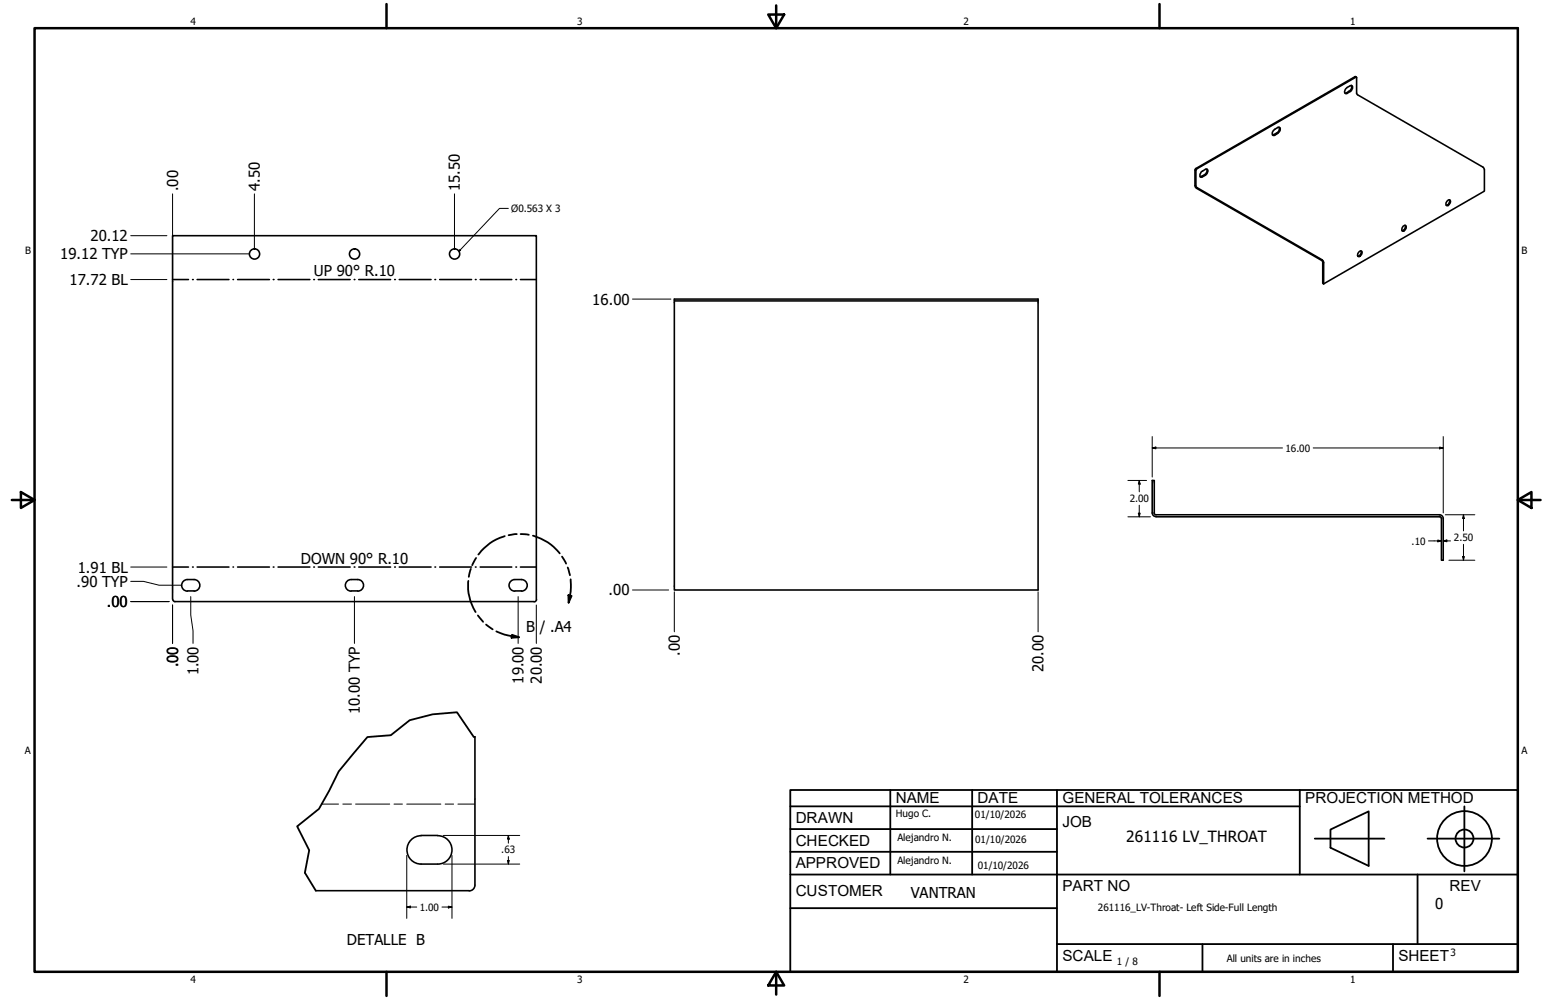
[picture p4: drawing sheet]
<svg xmlns="http://www.w3.org/2000/svg" width="432mm" height="279mm" viewBox="0 0 432 279" stroke-linecap="round" stroke-linejoin="round" font-family="sans-serif">
<!-- layer: Visible (ANSI) -->
<g fill="none" stroke="#000" stroke-width=".44">
<path d="M355.6 36.5l1.3-.9a.55 .55 0 0 1 .7 .2 .55 .55 0 0 1-.1 .7l-.6 .8-.9 .5a.55 .55 0 0 1-.7-.2 .55 .55 0 0 1 .1-.7zM357.3 35.6a1.34 1.34 0 0 1-.7 1.5l-1.1 .6M376.1 24.6l1-.6a.57 .57 0 0 1 .7 .2 .57 .57 0 0 1-.2 .8l-.2 .4-1.2 .7a.53 .53 0 0 1-.6-.2 .53 .53 0 0 1 .1-.7zM377.4 23.9a1.34 1.34 0 0 1-.6 1.6l-1.1 .5M378.8 21.5l-.3-.1-44.6 25.7-.1 .3v4.6l.3 .6 35.2 20.2 .1 .3v6.1l.3 .1M334.1 47.3l44.7-25.8 .1 4.7 .3 .3 35.1 20.2 .3 .6v6.1l-44.9 25.9v-6.1l-.4-.6-35.2-20.3zM335.5 48l1.2-.7a.53 .53 0 0 1 .7 .2 .53 .53 0 0 1-.2 .7l-.5 .8-.8 .4a.52 .52 0 0 1-.7-.1 .52 .52 0 0 1 0-.7zM337.1 47.2v.2a1.43 1.43 0 0 1-.7 1.4l-1.2 .6M404.1 56.3a.55 .55 0 0 1 .8-.4 .55 .55 0 0 1 .1 .9 .66 .66 0 0 1-.4 .6 .66 .66 0 0 1-.7-.1v-.5zM404.8 55.8l.1 .5a1.09 1.09 0 0 1-1 1M379.5 70.5a.53 .53 0 0 1 .8-.3 .53 .53 0 0 1 0 .9 .67 .67 0 0 1-1.1 .4v-.6zM380.1 70.1a1.14 1.14 0 0 1-.9 1.5"/>
<path d="M391.9 63.2a.5 .5 0 0 1 .8-.2 .5 .5 0 0 1 0 .8 .77 .77 0 0 1-1.2 .6zM392.4 62.9a1.14 1.14 0 0 1-.8 1.6M188.3 83.6h101.6v81.2h-101.6zM188.3 84.1h101.6M321.8 143.3l.2 .6 .9 .4M321.8 143.3v-9.1h.6v9.1M322.3 143.3l.3 .5h.3l79.5 .1 .5 .4 .2 .6v11.6h-.5v-11.6l-.1-.3-.4-.3M322.9 144.4h79.2M48.2 167.4v-101.6h101.6v101.6M48.3 167.5l.1 .4 .5 .2M48.8 168.1h100.4M52.4 165.1h1.8"/>
<path d="M54.2 161.9a1.62 1.62 0 0 1 1.6 1.6 1.62 1.62 0 0 1-1.6 1.7M54.2 161.9h-1.8a1.62 1.62 0 0 0-1.7 1.6 1.62 1.62 0 0 0 1.7 1.7M98.1 165.2a1.62 1.62 0 0 1-1.6-1.7 1.62 1.62 0 0 1 1.6-1.6h1.8a1.62 1.62 0 0 1 1.6 1.7 1.62 1.62 0 0 1-1.6 1.6M98.1 165.1h1.8M143.8 161.9a1.62 1.62 0 0 0-1.6 1.6 1.62 1.62 0 0 0 1.6 1.7M143.8 161.9a3.1 3.1 0 0 1 3 .5 1.62 1.62 0 0 1 .3 1.8 1.62 1.62 0 0 1-1.5 1M143.8 165.1h1.9M149.9 167.5l-.2 .5-.5 .1M132.7 205.9v41.4M117.6 233.4h4.6M117.6 233.5a4 4 0 0 0-3.9 4 4 4 0 0 0 3.9 3.9M122.3 233.5a4 4 0 0 1 3.9 4 4 4 0 0 1-3.9 3.9h-4.7"/>
<path d="M88.2 248.9h42.9M132.7 247.3a1.62 1.62 0 0 1-1.7 1.6"/>
<circle cx="71.1" cy="71" r="1.43"/>
<circle cx="99" cy="71" r="1.43"/>
<circle cx="127" cy="71" r="1.43"/>
</g>
<!-- layer: GIGA_BendUp -->
<g fill="none" stroke="#000" stroke-width=".44">
<path d="M48.2 78.1h4.4M53.8 78.1h.2M55.1 78.1h8.8M65.1 78.1h.1M66.4 78.1h8.8M76.3 78.1h.2M77.7 78.1h8.9M87.6 78.1h.2M88.9 78.1h8.9M98.9 78.1h.2M100.2 78.1h8.9M110.2 78.1h.2"/>
<path d="M111.5 78.1h8.9M121.5 78.1h.2M122.8 78.1h8.9M132.8 78.1h.2M134.1 78.1h8.8M144.1 78.1h.2M145.4 78.1h4.4"/>
</g>
<!-- layer: GIGA_BendDown -->
<g fill="none" stroke="#000" stroke-width=".44">
<path d="M48.2 158.4h4.4M53.8 158.4h.2M55.1 158.4h8.8M65.1 158.4h.1M66.4 158.4h8.8M76.3 158.4h.2M77.7 158.4h8.9M87.6 158.4h.2M88.9 158.4h8.9M98.9 158.4h.2M100.2 158.4h8.9M110.2 158.4h.2"/>
<path d="M111.5 158.4h8.9M121.5 158.4h.2M122.8 158.4h8.9M132.8 158.4h.2M134.1 158.4h8.8M144.1 158.4h.2M145.4 158.4h4.4"/>
</g>
<!-- layer: Break Line (ANSI)-1 -->
<path d="M132.7 205.9h-.4l-4.7-6.9-6.8 .6-6.4 1.6-5.2 4.2-6.6 .5-8 9.6-2.7 5.4-2.8 5.1-6.1 4.9 3.4 6.7-1.2 6.2 3 5.1" fill="none" stroke="#000" stroke-width=".51"/>
<!-- layer: Bend Centerline (ANSI)-1 -->
<path d="M89.8 224.7h4.8M95.8 224.7h2.4M99.3 224.7h9.5M110 224.7h2.4M113.6 224.7h9.5M124.3 224.7h2.4M127.9 224.7h4.8" fill="none" stroke="#000" stroke-width=".28"/>
<!-- layer: Contorno de detalle (ANSI) -->
<g fill="none" stroke="#000" stroke-width=".51">
<path d="M131.5 158.9l-.6 2.3M133 155.9l-1.1 2M141 149.8a13.8 13.8 0 0 0-7.4 5.1M144.3 149.2l-2.3 .3M145.4 149.2l2.3 .2M148.8 149.7a14 14 0 0 1 7.5 4.9M157 155.5l1.1 2M158.6 158.6l.6 2.1M130.8 162.3a14.3 14.3 0 0 0 2 8.7M133.5 172l1.4 1.7M135.8 174.5l1.8 1.3M138.6 176.4l2.2 .9 4.2 .8"/>
<path d="M143 177.4l2 .7-2.1 .1zM158.7 166.3l.9 .2-.8 1.9zM159.4 161.9v3.5l-.6 3"/>
</g>
<path d="M143 177.4l2 .7-2.1 .1zM158.7 166.3l.9 .2-.8 1.9z" fill="#000"/>
<!-- layer: Borde (ANSI) -->
<g fill="none" stroke="#000" stroke-width=".7">
<path d="M9.7 7.9h414.2v263.6h-414.2zM107.9 1.1v6.8M214.6 4.1h4.4l-2.2 3.8zM216.8 1.5v6.4M323.8 1.1v6.8M3.3 139.7h6.4M5.8 137.5l3.9 2.2-3.9 2.2zM423.9 139.7l3.8-2.2v4.4zM423.9 139.7h6.4M107.9 271.5v6.8M216.8 271.5l2.2 3.8h-4.4zM216.8 271.5v6.4"/>
<path d="M323.8 271.5v6.8"/>
</g>
<!-- layer: Title (ANSI)-1 -->
<g fill="none" stroke="#000" stroke-width=".51">
<path d="M220.7 220.7h203.2v50.8h-203.2zM220.7 225.3h142.3M220.7 231.6h74.5M220.7 238h74.5M248.7 220.7v23.6M271.5 220.7v23.6M295.2 220.7v50.8M363 220.7v23.6M367.2 234.3h19.5M371.6 231.8l10.7-5.1v15.2l-10.7-5zM398.7 234.3h20.1M409 225.3v18.2"/>
<path d="M220.7 244.3h203.2M220.7 253.7h74.5M395.9 244.3v19.5M295.2 263.8h128.7M335.9 263.8v7.7M389.1 263.8v7.7"/>
<circle cx="409" cy="234.3" r="7.7"/>
<circle cx="409" cy="234.3" r="2.51"/>
</g>
<!-- layer: Cota (ANSI) -->
<g fill="none" stroke="#000" stroke-width=".28">
<path d="M48.2 54.2v111.7M71.1 54.2v15.1M126.9 54.2v15.1M36.5 70.9h33M36.5 78.1h10.1M36.5 65.8h10.1M176.7 83.6h10.7M315 134.2h5.2M318.2 134.2l.3 1.1h-.6zM318.2 134.2v3.2M321.8 125.2l1-.3v.5zM321.8 125.2h36.4"/>
<path d="M321.8 122v11.3M366.8 125.2h36.3M402.1 124.9l1 .3-1 .2zM403.1 122v21.3M36.5 158.4h10.1M315 144.4h6.3M317.9 143.4h.6l-.3 1zM318.2 141.2v3.2M399 151.1h3.6M401.6 150.9l1 .2-1 .3zM403.1 151.1l1-.2v.5zM403.1 151.1h2"/>
<path d="M403.7 143.8h8.2M404.7 156.5h7.2M408.5 155.5h.5l-.3 1zM408.7 143.8l.3 1h-.5zM408.7 143.8v4.5M408.7 152.1v4.4M36.5 168.1h10.7M36.5 162.4h3.6l4.3 1.1h6.4M48.2 169v10.8M53.3 166.7v5.1l.6 4.4v3.6M99 166.7v13.1M144.7 166.7v13.1"/>
<path d="M149.8 169v10.8M176.7 164.8h10.1M188.3 165.4v11.1M289.9 165.4v11.1M113.6 239v17.6M123.8 233.4h21.4M126.2 239v17.6M142 233.4l.2 1h-.5zM142 233.4v2.2M142 239.3v2.1M113.6 253.4l1-.2v.5zM113.6 253.4h2.8"/>
<path d="M123.4 253.4h2.8M123.8 241.4h21.4M125.2 253.2l1 .2-1 .3zM141.7 240.4h.5l-.2 1z"/>
</g>
<path d="M142 58.2h-2.5l-11.3 12M128.5 69.8l.2 .2-.5 .2z" fill="none" stroke="#000" stroke-width=".28"/>
<path d="M128.5 69.8l.2 .2-.5 .2z" fill="#000"/>
<!-- layer: Cota (ANSI) -->
<path d="M318.2 134.2l.3 1.1h-.6zM321.8 125.2l1-.3v.5zM402.1 124.9l1 .3-1 .2zM317.9 143.4h.6l-.3 1zM401.6 150.9l1 .2-1 .3zM403.1 151.1l1-.2v.5zM408.5 155.5h.5l-.3 1zM408.7 143.8l.3 1h-.5zM142 233.4l.2 1h-.5zM113.6 253.4l1-.2v.5zM125.2 253.2l1 .2-1 .3zM141.7 240.4h.5l-.2 1z" fill="#000"/>
<g font-size="4.3">
<text x="250.2" y="224.2">NAME</text>
<text x="273" y="224.2">DATE</text>
<text x="296.7" y="224.3">GENERAL TOLERANCES</text>
<text x="364.6" y="224.3">PROJECTION METHOD</text>
<text x="222.2" y="229.9">DRAWN</text>
<text x="296.7" y="230.9">JOB</text>
<text x="222.2" y="236.3">CHECKED</text>
<text x="314.6" y="235.1">261116 LV_THROAT</text>
<text x="222.2" y="242.6">APPROVED</text>
<text x="222.2" y="250.3">CUSTOMER</text>
<text x="296.7" y="249">PART NO</text>
<text x="404.8" y="248.9">REV</text>
<text x="296.7" y="268.4">SCALE</text>
<text x="390.6" y="268.4">SHEET</text>
</g>
<g font-size="4.2">
<text x="49.7" y="53.4" transform="rotate(-90 49.7 53.4)">.00</text>
<text x="72.6" y="53.4" transform="rotate(-90 72.6 53.4)">4.50</text>
<text x="128.5" y="53.4" transform="rotate(-90 128.5 53.4)">15.50</text>
<text x="25.3" y="67.4">20.12</text>
<text x="16.8" y="72.5">19.12 TYP</text>
<text x="87.7" y="77.2">UP 90° R.10</text>
<text x="19.4" y="79.6">17.72 BL</text>
<text x="165.4" y="85.1">16.00</text>
<text x="21.7" y="160">1.91 BL</text>
<text x="84" y="157.5">DOWN 90° R.10</text>
<text x="21.4" y="164">.90 TYP</text>
<text x="170" y="166.4">.00</text>
<text x="29.8" y="169.6">.00</text>
<text x="146.9" y="176.6">B</text>
<text x="150.7" y="176.6">/ .A4</text>
<text x="189.9" y="183.2" transform="rotate(-90 189.9 183.2)">.00</text>
<text x="49.7" y="186.4" transform="rotate(-90 49.7 186.4)">.00</text>
<text x="55.4" y="188.7" transform="rotate(-90 55.4 188.7)">1.00</text>
<text x="146.2" y="191" transform="rotate(-90 146.2 191)">19.00</text>
<text x="151.3" y="191" transform="rotate(-90 151.3 191)">20.00</text>
<text x="291.5" y="187.8" transform="rotate(-90 291.5 187.8)">20.00</text>
<text x="100.5" y="199.5" transform="rotate(-90 100.5 199.5)">10.00 TYP</text>
<text x="254.4" y="250.8">VANTRAN</text>
<text x="400.9" y="254">0</text>
<text x="96.9" y="264">DETALLE B</text>
</g>
<g font-size="2.8">
<text x="53.2" y="6.9">4</text>
<text x="161.2" y="6.9">3</text>
<text x="269.1" y="6.9">2</text>
<text x="377.1" y="6.9">1</text>
<text x="142.8" y="59.2">Ø0.563 X 3</text>
<text x="7" y="70.9">B</text>
<text x="424.9" y="70.9">B</text>
<text x="359" y="126.2">16.00</text>
<text x="315.5" y="140.3">2.00</text>
<text x="394.3" y="152.1">.10</text>
<text x="406.1" y="151.2">2.50</text>
<text x="6.9" y="210.6">A</text>
<text x="424.9" y="210.6">A</text>
<text x="250.2" y="228.3">Hugo C.</text>
<text x="272.3" y="228.4">01/10/2026</text>
<text x="140" y="238.4">.63</text>
<text x="250.6" y="234.9">Alejandro N.</text>
<text x="272.4" y="235.6">01/10/2026</text>
<text x="250.6" y="241.5">Alejandro N.</text>
<text x="273.1" y="242.8">01/10/2026</text>
<text x="117.2" y="254.4">1.00</text>
<text x="306.6" y="254.5">261116_LV-Throat- Left Side-Full Length</text>
<text x="312" y="269.7">1 / 8</text>
<text x="342.6" y="268.7">All units are in inches</text>
<text x="405.1" y="267.1">3</text>
<text x="53.2" y="274.6">4</text>
<text x="161.2" y="274.6">3</text>
<text x="269.1" y="274.6">2</text>
<text x="377.1" y="274.6">1</text>
</g>
</svg>
